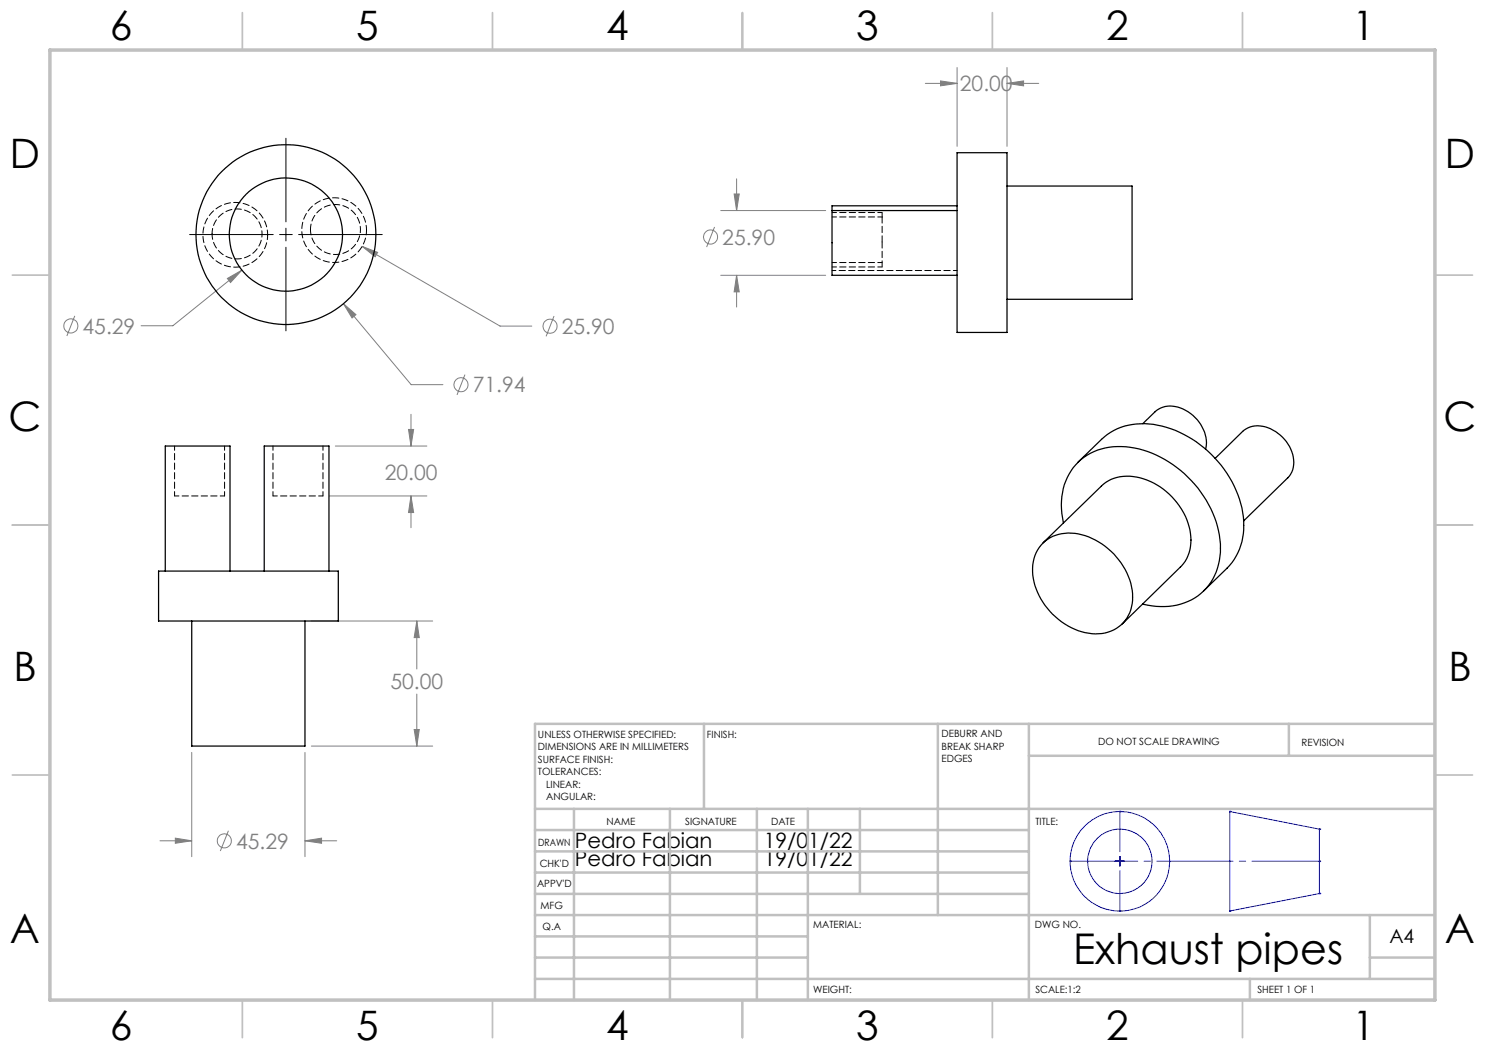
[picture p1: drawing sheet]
<svg xmlns="http://www.w3.org/2000/svg" width="297mm" height="210mm" viewBox="0 0 297 210" stroke-linecap="round" stroke-linejoin="round" font-family="sans-serif">
<g fill="none" stroke="#808080" stroke-width=".2">
<path d="M142.9 45.4l-1.6 4M15 63.2l-1.6 4M93 74.9l-1.6 4.1M110.8 63.2l-1.6 4.1M45.7 166.1l-1.6 4.1"/>
<circle cx="142.1" cy="47.4" r="1.41"/>
<circle cx="14.2" cy="65.2" r="1.41"/>
<circle cx="92.2" cy="76.9" r="1.41"/>
<circle cx="110" cy="65.2" r="1.41"/>
<circle cx="44.9" cy="168.2" r="1.41"/>
</g>
<g fill="none" stroke="#00f" stroke-width=".2">
<path d="M223 172.3h2M224 171.3v2"/>
<circle cx="224" cy="172.3" r="6.4"/>
<circle cx="224" cy="172.3" r="10"/>
</g>
<path d="M263.7 165.8a.2 .2 0 0 1 .4 0 .2 .2 0 0 1-.4 0zM245.8 182.2a.17 .17 0 0 1 .3 0 .17 .17 0 0 1-.3 0zM245.8 162.3a.17 .17 0 0 1 .3 0 .17 .17 0 0 1-.3 0zM263.7 178.7a.2 .2 0 0 1 .4 0 .2 .2 0 0 1-.4 0zM213.9 172.3a.17 .17 0 0 1 .3 0 .17 .17 0 0 1-.3 0zM263.7 172.3a.2 .2 0 0 1 .4 0 .2 .2 0 0 1-.4 0zM223.8 162.3a.2 .2 0 0 1 .4 0 .2 .2 0 0 1-.4 0zM223.8 182.2a.2 .2 0 0 1 .4 0 .2 .2 0 0 1-.4 0z" fill="#00f"/>
<g fill="none" stroke="#808080" stroke-width=".2">
<path d="M185.1 16.7h6.3M188.1 16.2l3.3 .5-3.3 .5zM191.4 13.5v15.8M201.4 16.7l3.3-.5v1zM201.4 13.5v15.8M201.4 16.7h6.4M146.8 38.8h1l-.5 3.3zM147.3 35.8v6.3M45.5 55.7l2.9-1.7-2.3 2.5zM48.4 54l-13.8 11.1h-6.4M72.4 49.3l3.1 1.2-.5 .9zM72.4 49.3l27.6 15.9h6.4"/>
<path d="M144.1 42.1h21M144.1 55.1h21M147.3 55.1l.5 3.3h-1zM147.3 55.1v6.3M68.7 60.7l2.5 2.2-.8 .7zM68.7 60.7l13.5 16.2h6.4M65.9 99.2h19.5M67.1 89.2h18.3M81.7 85.9h1l-.5 3.3zM82.2 99.2l.5 3.3h-1zM82.2 82.9v6.3M82.2 99.2v6.3"/>
<path d="M62.3 124.2h24.2M83.4 124.2l.5 3.3h-1.1zM83.4 124.2v9.6M83.4 138.8v10.4M38.3 150.5v20.8M61 150.5v20.8M62.3 149.2h24.2M82.8 145.9h1.1l-.5 3.3zM32 168.2h6.3M35.1 167.6l3.2 .6-3.2 .5zM61 168.2l3.3-.6v1.1zM61 168.2h6.3"/>
</g>
<path d="M57.2 27.6v16.8M37.9 46.9h16.7M55.9 46.9h2.6M57.2 45.6v2.6M57.2 49.5v16.7M59.7 46.9h16.7" fill="none" stroke="#000" stroke-width=".2"/>
<g fill="none" stroke="#c0c0c0" stroke-width=".35">
<path d="M48.5 2.5v7.5M98.5 2.5v7.5M148.5 2.5v7.5M198.5 2.5v7.5M248.5 2.5v7.5M2.5 55h7.5M287 55h7.5M2.5 105h7.5M287 105h7.5M2.5 155h7.5M287 155h7.5M48.5 200v7.5"/>
<path d="M98.5 200v7.5M148.5 200v7.5M198.5 200v7.5M248.5 200v7.5"/>
</g>
<g fill="none" stroke="#c0c0c0" stroke-width=".5">
<path d="M140.8 144.8v17M187.6 144.8v38.2M205.8 144.8v55.2M205.8 151.2h81.2M257.8 144.8v6.4M287 144.8h-180v55.2M107 161.8h180M107 178.8h98.8M107 174.5h98.8M107 170.3h98.8M107 166h98.8M114.8 161.8v38.2"/>
<path d="M134 161.8v38.2M151.4 161.8v38.2M161.6 161.8v38.2M172 161.8v17M107 195.8h180M107 191.5h54.6M107 187.3h54.6M107 183h180M250 195.8v4.2M274 191.5h13M274 183v12.8"/>
</g>
<path d="M10 10h277v190h-277z" fill="none" stroke="#c0c0c0" stroke-width=".7"/>
<path d="M214 172.2h49.9" fill="none" stroke="#00f" stroke-width=".2" stroke-dasharray="15.2 1.3 1.3 1.3" stroke-dashoffset="1.7"/>
<path d="M224 162.3v19.9" fill="none" stroke="#00f" stroke-width=".2" stroke-dasharray="15.2 1.3 1.3 1.3" stroke-dashoffset="7.2"/>
<path d="M246 162.3l17.9 3.5v12.9l-17.9 3.5z" fill="none" stroke="#00f" stroke-width=".2"/>
<path d="M72.4 49.3l2.6 2.1 .5-.9zM45.5 55.7l.6 .8 2.3-2.5zM68.7 60.7l1.7 2.9 .8-.7zM201.4 16.7l3.3-.5v1zM188.1 16.2l3.3 .5-3.3 .5zM146.8 38.8h1l-.5 3.3zM147.3 55.1l.5 3.3h-1zM82.2 99.2l.5 3.3h-1zM81.7 85.9h1l-.5 3.3zM82.8 145.9h1.1l-.5 3.3zM83.4 124.2l.5 3.3h-1.1zM61 168.2l3.3-.6v1.1zM35.1 167.6l3.2 .6-3.2 .5z" fill="#808080"/>
<g fill="none" stroke="#000" stroke-width=".25">
<path d="M191.4 30.5h10v36h-10zM201.4 37.2h25v22.7h-25M166.4 42.1v13h25M166.4 42.1h25M191.4 41.2h-25v.9M215.6 92.4l4.7-4.5a12.7 12.7 0 0 1 12.1-2.7 22.3 22.3 0 0 1 16.3 19 12.2 12.2 0 0 1-3.3 9.4l-4.7 4.6M228.6 84.7l2.4-2.4a5.3 5.3 0 0 1 6.6 .1 7.3 7.3 0 0 1 3.5 7.4M243 91.7l5.5-5.4a5.3 5.3 0 0 1 6.6 0 7.2 7.2 0 0 1 3.5 7.6l-.4 .9-.6 .7-8.9 8.7M31.7 114.2h36v10h-36zM33.1 114.2v-25h12.9v25M52.8 114.2v-25h13v25M208.6 108.6a8.4 8.4 0 0 1 9.1-1.2 14.2 14.2 0 0 1 8.8 11.3 7.2 7.2 0 0 1-8.8 7.9 13.8 13.8 0 0 1-11.2-12.3 7.4 7.4 0 0 1 2.1-5.7z"/>
<path d="M208.6 108.6l11.7-11.4a8.3 8.3 0 0 1 9.1-1.2 13.9 13.9 0 0 1 8.8 12 7.4 7.4 0 0 1-2.1 5.4l-11.7 11.4M212.7 104.6a12.4 12.4 0 0 1 4.1-13.1 13.7 13.7 0 0 1 12.7-1.2 22.2 22.2 0 0 1 14.6 18.5 11.5 11.5 0 0 1-5.8 11.2 13.7 13.7 0 0 1-9.8 .8M38.3 124.2v25h22.7v-25"/>
<circle cx="57.2" cy="46.9" r="18"/>
<circle cx="57.2" cy="46.9" r="11.3"/>
</g>
<path d="M53.5 47a6.5 6.5 0 0 1-9.5 5.7 6.5 6.5 0 0 1-.5-11.1 6.5 6.5 0 0 1 10 4.8v.6M73.3 46a6.5 6.5 0 0 1-9.5 5.7 6.5 6.5 0 0 1-.5-11.1 6.5 6.5 0 0 1 10 4.8v.6" fill="none" stroke="#000" stroke-width=".2" stroke-dasharray="1.3 .6" stroke-dashoffset=".3"/>
<path d="M42.4 46.8a5 5 0 0 1 7.4-4.4 5 5 0 0 1 .4 8.5 5 5 0 0 1-7.8-3.6v-.5M62.1 45.9a5 5 0 0 1 7.3-4.4 5 5 0 0 1 .5 8.5 5 5 0 0 1-7.8-3.6v-.5" fill="none" stroke="#000" stroke-width=".2" stroke-dasharray="1.3 .6" stroke-dashoffset=".2"/>
<path d="M176.4 48.4v-5M176.4 53.4v-5" fill="none" stroke="#000" stroke-width=".2" stroke-dasharray="1.3 .6"/>
<path d="M166.4 53.4h10M166.4 52.5h10M176.4 43.4v-.9M176.4 43.4h-10M176.4 42.5h-10M34.9 99.2h10M34.9 89.2v10M44.9 99.2v-10M54.6 99.2h10M54.6 89.2v10M64.6 99.2v-10" fill="none" stroke="#000" stroke-width=".2" stroke-dasharray="1.3 .6" stroke-dashoffset=".4"/>
<path d="M166.4 54.1h25" fill="none" stroke="#000" stroke-width=".2" stroke-dasharray="1.3 .6" stroke-dashoffset=".5"/>
<text font-size="8.5" x="214.6" y="192.7">Exhaust pipes</text>
<g font-size="8.1">
<text x="22" y="8">6</text>
<text x="71.2" y="8">5</text>
<text x="121.2" y="8">4</text>
<text x="171.3" y="8">3</text>
<text x="221.3" y="8">2</text>
<text x="270.5" y="8">1</text>
<text x="2" y="33.6">D</text>
<text x="289" y="33.6">D</text>
<text x="1.7" y="86.1">C</text>
<text x="288.7" y="86.1">C</text>
<text x="2.7" y="136.1">B</text>
<text x="289.7" y="136.1">B</text>
<text x="2" y="188.6">A</text>
<text x="289" y="188.6">A</text>
<text x="22" y="208">6</text>
<text x="71.2" y="208">5</text>
<text x="121.2" y="208">4</text>
<text x="171.3" y="208">3</text>
<text x="221.3" y="208">2</text>
<text x="270.5" y="208">1</text>
</g>
<g font-size="4.2" fill="#808080">
<text x="192" y="18.3">20.00</text>
<text x="144.5" y="48.9">25.90</text>
<text x="16.5" y="66.7">45.29</text>
<text x="112.4" y="66.8">25.90</text>
<text x="94.5" y="78.5">71.94</text>
<text x="76.9" y="96">20.00</text>
<text x="78.1" y="137.9">50.00</text>
<text x="47.2" y="169.7">45.29</text>
</g>
<g font-size="4.2">
<text x="115" y="169.5">Pedro Fabian</text>
<text x="115" y="173.1">Pedro Fabian</text>
<text x="152.7" y="169.5">19/01/22</text>
<text x="152.7" y="173.1">19/01/22</text>
</g>
<text font-size="3.9" x="277.9" y="188.5">A4</text>
<g font-size="2">
<text x="107.6" y="147.6">UNLESS OTHERWISE SPECIFIED:</text>
<text x="141.4" y="147.6">FINISH:</text>
<text x="188.3" y="147.5">DEBURR AND</text>
<text x="188.3" y="150">BREAK SHARP</text>
<text x="219.6" y="149">DO NOT SCALE DRAWING</text>
<text x="260.3" y="149.2">REVISION</text>
<text x="107.6" y="150.1">DIMENSIONS ARE IN MILLIMETERS</text>
<text x="107.6" y="152.6">SURFACE FINISH:</text>
<text x="107.6" y="155.1">TOLERANCES:</text>
<text x="188.3" y="152.5">EDGES</text>
<text x="109.2" y="157.6">LINEAR:</text>
<text x="109.2" y="160.1">ANGULAR:</text>
<text x="121.3" y="165">NAME</text>
<text x="137" y="164.9">SIGNATURE</text>
<text x="154.2" y="164.9">DATE</text>
<text x="207.1" y="164.9">TITLE:</text>
<text x="107.6" y="169.1">DRAWN</text>
<text x="107.9" y="173.3">CHK'D</text>
<text x="107.4" y="177.4">APPV'D</text>
<text x="108.1" y="181.8">MFG</text>
<text x="108.5" y="186">Q.A</text>
<text x="162.6" y="185.5">MATERIAL:</text>
<text x="207" y="185.5">DWG NO.</text>
<text x="162.6" y="198.5">WEIGHT:</text>
<text x="207.1" y="198.6">SCALE:1:2</text>
<text x="251.5" y="198.6">SHEET 1 OF 1</text>
</g>
</svg>
